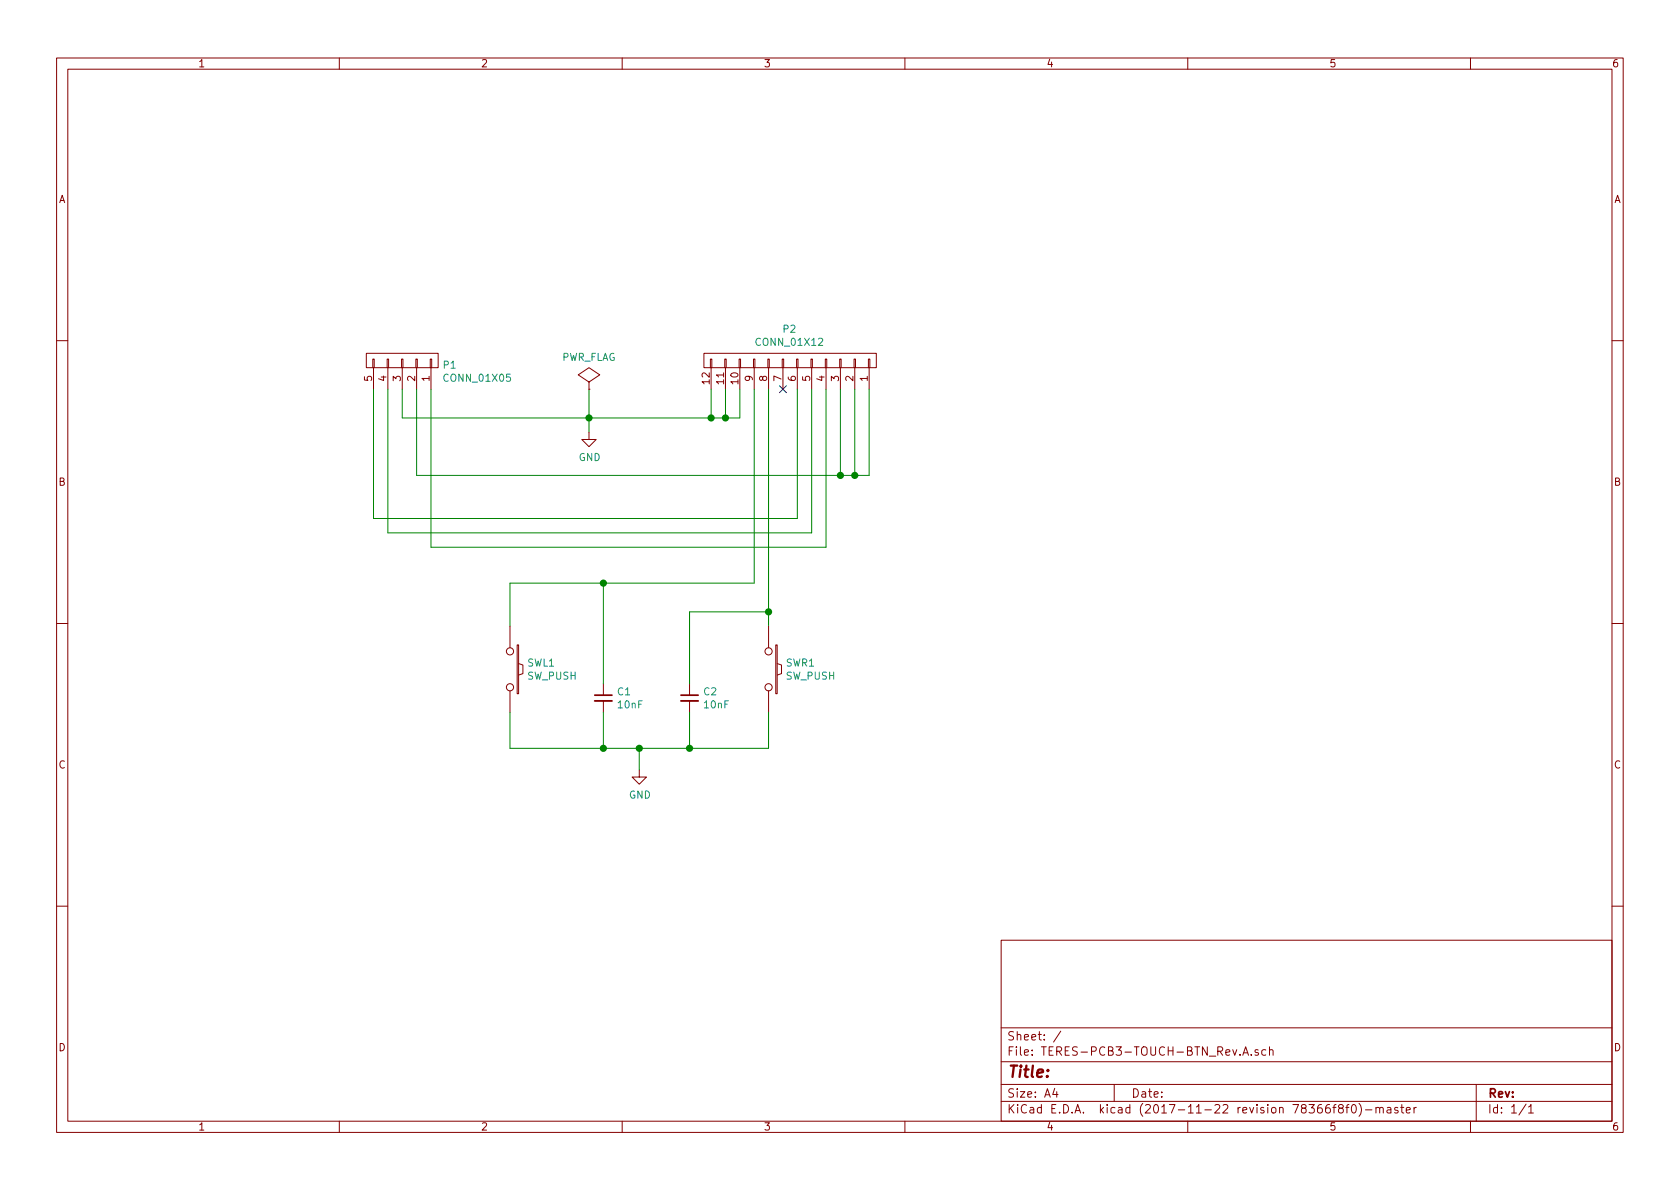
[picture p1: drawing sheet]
EESchema Schematic File Version 4
LIBS:TERES-PCB3-TOUCH-BTN_Rev.A-cache
EELAYER 26 0
EELAYER END
$Descr A4 11693 8268
encoding utf-8
Sheet 1 1
Title ""
Date ""
Rev ""
Comp ""
Comment1 ""
Comment2 ""
Comment3 ""
Comment4 ""
$EndDescr
$Comp
L TERES:CONN_01X05 P1
U 1 1
P 2800 2500
F 0 "P1" V 2765 2778 50  0000 L CNN
F 1 "CONN_01X05" V 2674 2778 50  0000 L CNN
F 2 "OLIMEX_Connectors-FP:FLEXCONN-WZA25-05" H 2800 2500 50  0001 C CNN
F 3 "" H 2800 2500 50  0000 C CNN
	1    2800 2500
	0    1    -1   0   
$EndComp
$Comp
L TERES:Conn_01x12 P2
U 1 1
P 5550 2500
F 0 "P2" V 5765 2495 50  0000 C CNN
F 1 "CONN_01X12" V 5674 2495 50  0000 C CNN
F 2 "OLIMEX_Connectors-FP:FLEXCON-0.5-12" H 5550 2500 50  0001 C CNN
F 3 "" H 5550 2500 50  0000 C CNN
	1    5550 2500
	0    1    -1   0   
$EndComp
Wire Wire Line
	4950 2900 4950 2700
Wire Wire Line
	2800 2900 5150 2900
Wire Wire Line
	5150 2900 5150 2700
Wire Wire Line
	5050 2700 5050 2900
Connection ~ 5050 2900
Wire Wire Line
	2800 2700 2800 2900
Connection ~ 4950 2900
Wire Wire Line
	4100 2700 4100 3000
Connection ~ 4100 2900
$Comp
L TERES:GND #PWR01
U 1 1
P 4100 3000
F 0 "#PWR01" H 4100 2750 50  0001 C CNN
F 1 "GND" H 4105 2827 50  0000 C CNN
F 2 "" H 4100 3000 50  0000 C CNN
F 3 "" H 4100 3000 50  0000 C CNN
	1    4100 3000
	1    0    0    -1  
$EndComp
Wire Wire Line
	2600 2700 2600 3600
Wire Wire Line
	2600 3600 5550 3600
Wire Wire Line
	5550 3600 5550 2700
Wire Wire Line
	2700 2700 2700 3700
Wire Wire Line
	2700 3700 5650 3700
Wire Wire Line
	5650 3700 5650 2700
Wire Wire Line
	3000 2700 3000 3800
Wire Wire Line
	3000 3800 5750 3800
Wire Wire Line
	5750 3800 5750 2700
Wire Wire Line
	5950 3300 5950 2700
Wire Wire Line
	2900 3300 6050 3300
Wire Wire Line
	6050 3300 6050 2700
Wire Wire Line
	2900 3300 2900 2700
Connection ~ 5950 3300
Wire Wire Line
	5250 4050 5250 2700
Wire Wire Line
	3550 4050 5250 4050
Wire Wire Line
	3550 4050 3550 4350
Wire Wire Line
	5350 2700 5350 4350
$Comp
L TERES:SW_PUSH SWR1
U 1 1
P 5350 4650
F 0 "SWR1" V 5304 4768 50  0000 L CNN
F 1 "SW_PUSH" V 5395 4768 50  0000 L CNN
F 2 "OLIMEX_Buttons-FP:tacktil_5x5_teres" H 5350 4650 50  0001 C CNN
F 3 "" H 5350 4650 50  0000 C CNN
	1    5350 4650
	0    1    1    0   
$EndComp
$Comp
L TERES:SW_PUSH SWL1
U 1 1
P 3550 4650
F 0 "SWL1" V 3504 4768 50  0000 L CNN
F 1 "SW_PUSH" V 3595 4768 50  0000 L CNN
F 2 "OLIMEX_Buttons-FP:tacktil_5x5_teres" H 3550 4650 50  0001 C CNN
F 3 "" H 3550 4650 50  0000 C CNN
	1    3550 4650
	0    1    1    0   
$EndComp
Wire Wire Line
	5350 5200 5350 4950
Wire Wire Line
	3550 5200 5350 5200
Wire Wire Line
	3550 5200 3550 4950
Wire Wire Line
	4450 5200 4450 5350
Connection ~ 4450 5200
$Comp
L TERES:GND #PWR02
U 1 1
P 4450 5350
F 0 "#PWR02" H 4450 5100 50  0001 C CNN
F 1 "GND" H 4455 5177 50  0000 C CNN
F 2 "" H 4450 5350 50  0000 C CNN
F 3 "" H 4450 5350 50  0000 C CNN
	1    4450 5350
	1    0    0    -1  
$EndComp
$Comp
L TERES:C_Small C1
U 1 1
P 4200 4850
F 0 "C1" H 4292 4896 50  0000 L CNN
F 1 "10nF" H 4292 4805 50  0000 L CNN
F 2 "OLIMEX_RLC-FP:C_0603_5MIL_DWS" H 4200 4850 50  0001 C CNN
F 3 "" H 4200 4850 50  0000 C CNN
	1    4200 4850
	1    0    0    -1  
$EndComp
$Comp
L TERES:C_Small C2
U 1 1
P 4800 4850
F 0 "C2" H 4892 4896 50  0000 L CNN
F 1 "10nF" H 4892 4805 50  0000 L CNN
F 2 "OLIMEX_RLC-FP:C_0603_5MIL_DWS" H 4800 4850 50  0001 C CNN
F 3 "" H 4800 4850 50  0000 C CNN
	1    4800 4850
	1    0    0    -1  
$EndComp
Wire Wire Line
	4200 4950 4200 5200
Connection ~ 4200 5200
Wire Wire Line
	4800 4950 4800 5200
Connection ~ 4800 5200
Wire Wire Line
	4800 4750 4800 4250
Wire Wire Line
	4800 4250 5350 4250
Connection ~ 5350 4250
Wire Wire Line
	4200 4750 4200 4050
Connection ~ 4200 4050
Wire Wire Line
	5850 2700 5850 3300
Connection ~ 5850 3300
NoConn ~ 5450 2700
$Comp
L TERES:PWR_FLAG #FLG03
U 1 1
P 4100 2700
F 0 "#FLG03" H 4100 2795 50  0001 C CNN
F 1 "PWR_FLAG" H 4100 2924 50  0000 C CNN
F 2 "" H 4100 2700 50  0000 C CNN
F 3 "" H 4100 2700 50  0000 C CNN
	1    4100 2700
	1    0    0    -1  
$EndComp
$EndSCHEMATC
